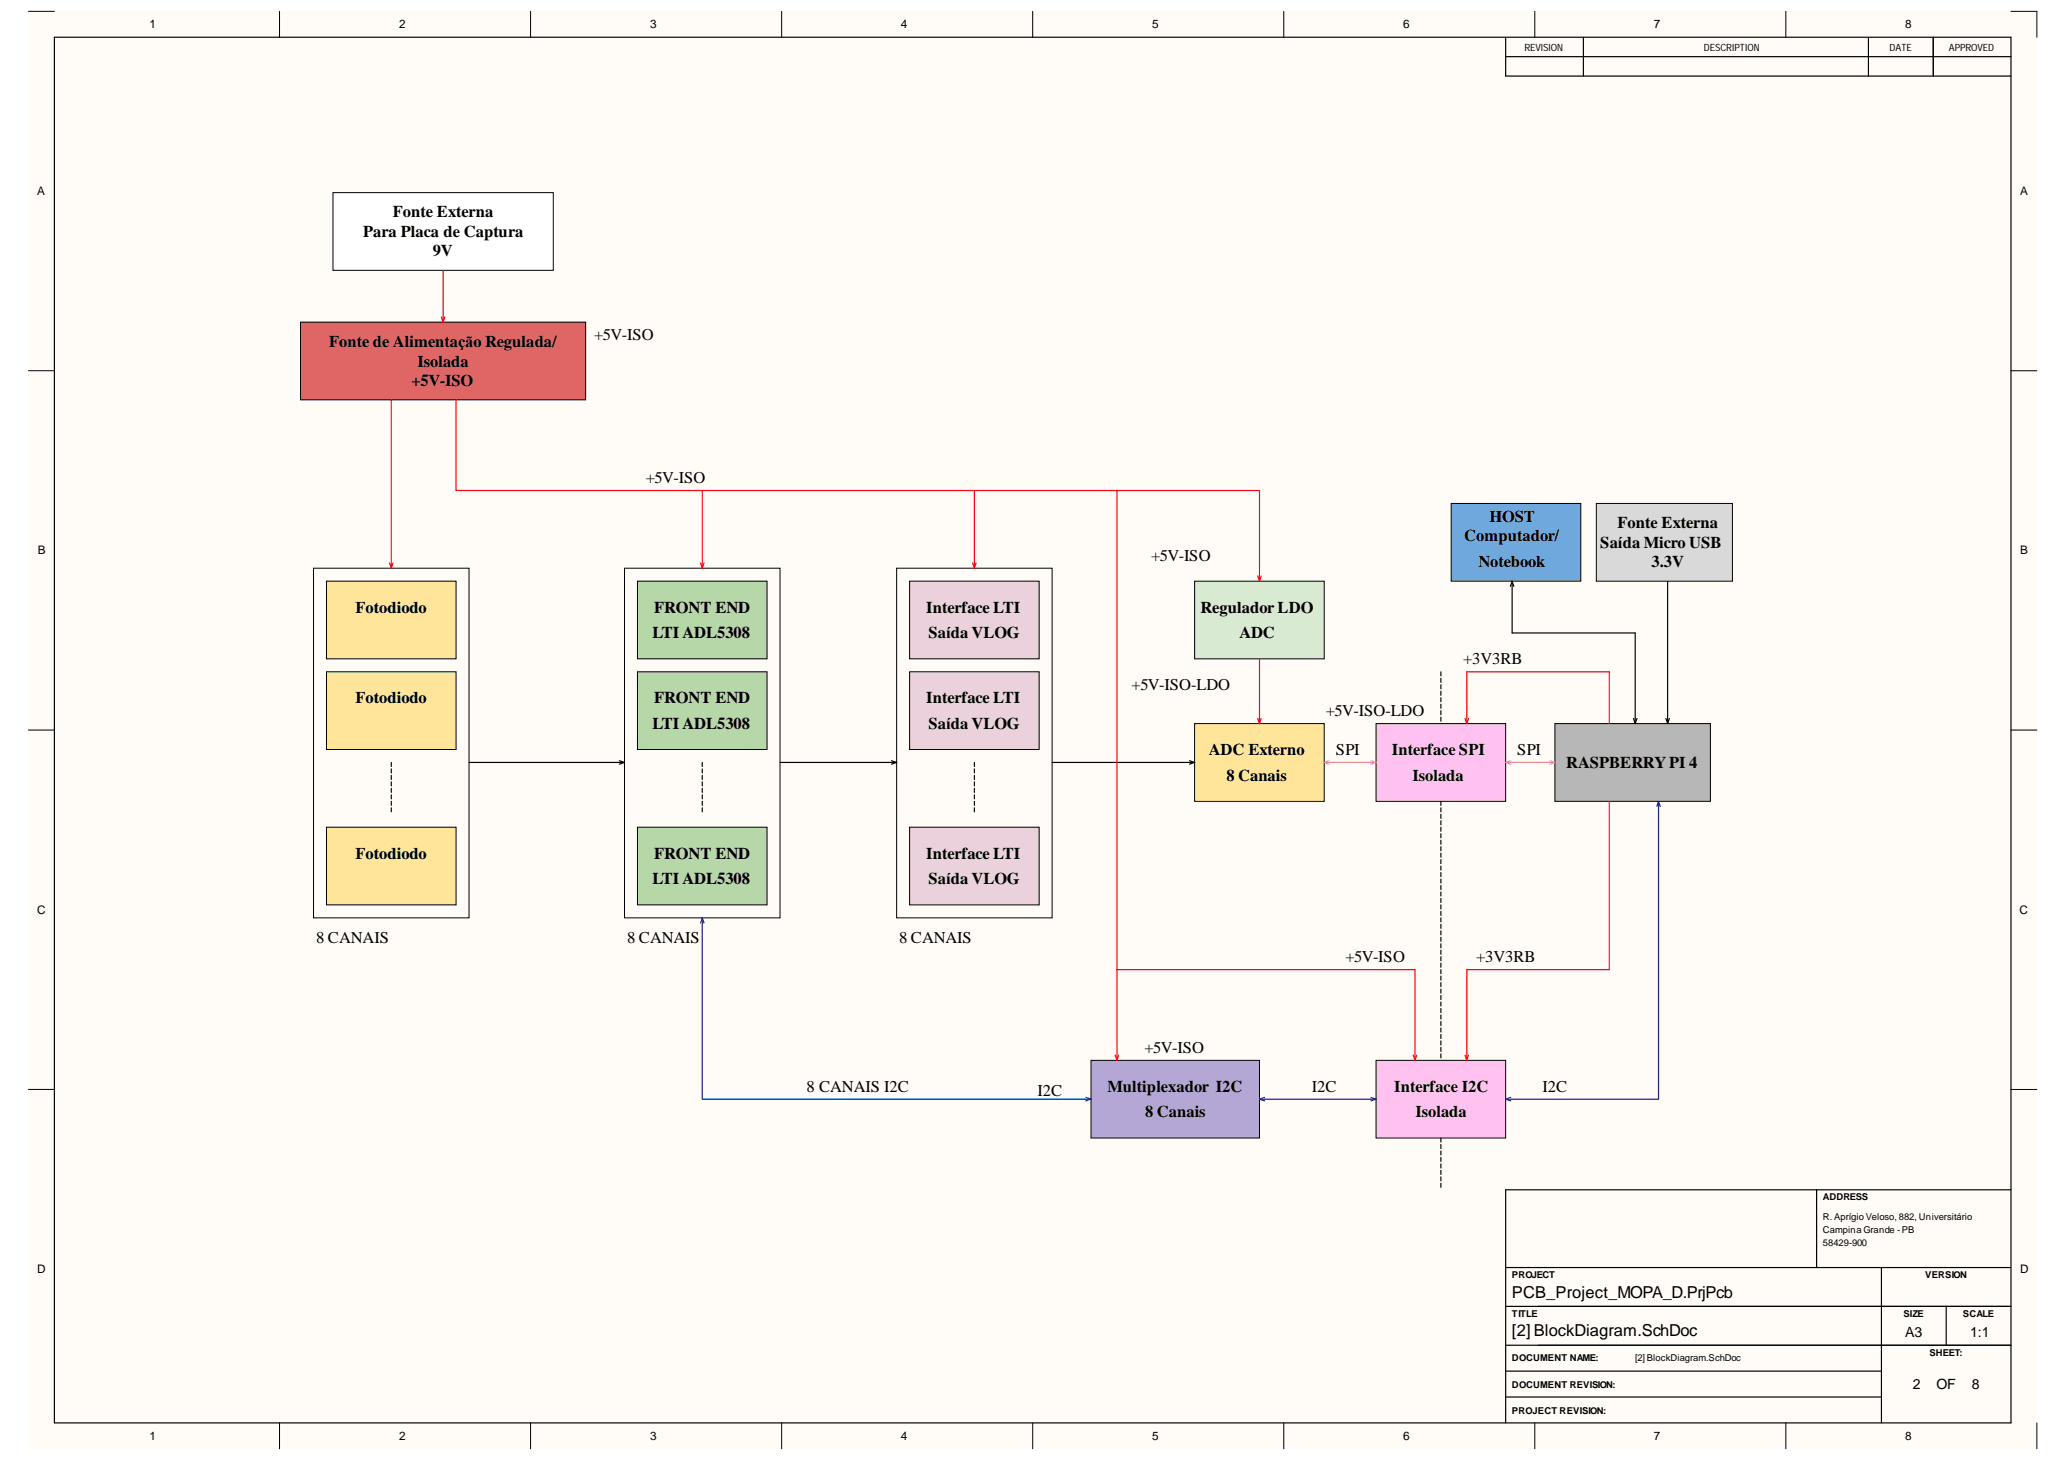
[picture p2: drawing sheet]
<svg xmlns="http://www.w3.org/2000/svg" width="297mm" height="210mm" viewBox="0 0 297 210" stroke-linecap="round" stroke-linejoin="round" font-family="sans-serif">
<g fill="#fffcf8">
<path d="M4.1 1.6h288.6v206.5h-288.6z" fill-rule="evenodd"/>
<path d="M7.8 5.4h281.2v199h-281.2z" fill-rule="evenodd"/>
</g>
<g fill="none" stroke="#000" stroke-width=".14">
<path d="M4.1 1.6h3.7M40.2 1.6v3.8M76.2 1.6v3.8M112.3 1.6v3.8M148.4 1.6v3.8M184.5 1.6v3.8M220.6 1.6v3.8M256.6 1.6v3.8M277.8 8.1v2.8M289 1.6h3.7v3.8M4.1 53.3h3.7M289 53.3h3.7"/>
<path d="M4.1 104.9h3.7M289 104.9h3.7M4.1 156.5h3.7M289 156.5h3.7M221 193.3h68M40.2 204.4v3.7M76.2 204.4v3.7M112.3 204.4v3.7M148.4 204.4v3.7M184.5 204.4v3.7M220.6 204.4v3.7M256.6 204.4v3.7"/>
<path d="M292.7 204.4v3.7"/>
</g>
<g fill="none" stroke="#000" stroke-width=".17">
<path d="M7.8 5.4h281.2v199h-281.2zM216.4 5.4v5.5h72.6M216.4 8.1h72.6M227.5 5.4v5.5M268.5 5.4v5.5M277.8 5.4v5.5M261.1 170.9v11.2M289 170.9h-72.6v33.5M216.4 182.1h72.6M216.4 187.7h72.6M216.4 193.3h72.6M216.4 197h54"/>
<path d="M270.4 182.1v22.3M279.7 187.7v5.6M216.4 200.7h54"/>
</g>
<path d="M47.9 27.7h31.6v11.1h-31.6z" fill-rule="evenodd" fill="#fff"/>
<path d="M47.9 27.7h31.6v11.1h-31.6z" fill="none" stroke="#000" stroke-width=".14"/>
<path d="M46.9 83.5h18.6v11.2h-18.6z" fill-rule="evenodd" fill="#ffe599"/>
<path d="M45.1 81.6h22.3v50.3h-22.3zM46.9 83.5h18.6v11.2h-18.6z" fill="none" stroke="#000" stroke-width=".14"/>
<path d="M56.2 109.5v.6M56.2 110.5v.6M56.2 111.4v.6M56.2 112.3v.6M56.2 113.3v.5M56.2 114.2v.6M56.2 115.1v.6M56.2 116.1v.5" fill="none" stroke="#000" stroke-width=".17"/>
<path d="M46.9 96.5h18.6v11.2h-18.6z" fill-rule="evenodd" fill="#ffe599"/>
<path d="M46.9 96.5h18.6v11.2h-18.6z" fill="none" stroke="#000" stroke-width=".14"/>
<path d="M46.9 118.8h18.6v11.2h-18.6z" fill-rule="evenodd" fill="#ffe599"/>
<path d="M46.9 118.8h18.6v11.2h-18.6z" fill="none" stroke="#000" stroke-width=".14"/>
<path d="M91.6 83.5h18.6v11.2h-18.6z" fill-rule="evenodd" fill="#b6d7a8"/>
<path d="M89.7 81.6h22.4v50.3h-22.4zM91.6 83.5h18.6v11.2h-18.6z" fill="none" stroke="#000" stroke-width=".14"/>
<path d="M100.9 109.5v.6M100.9 110.5v.6M100.9 111.4v.6M100.9 112.3v.6M100.9 113.3v.5M100.9 114.2v.6M100.9 115.1v.6M100.9 116.1v.5" fill="none" stroke="#000" stroke-width=".17"/>
<path d="M91.6 96.5h18.6v11.2h-18.6z" fill-rule="evenodd" fill="#b6d7a8"/>
<path d="M91.6 96.5h18.6v11.2h-18.6z" fill="none" stroke="#000" stroke-width=".14"/>
<path d="M91.6 118.8h18.6v11.2h-18.6z" fill-rule="evenodd" fill="#b6d7a8"/>
<path d="M91.6 118.8h18.6v11.2h-18.6z" fill="none" stroke="#000" stroke-width=".14"/>
<path d="M130.7 83.5h18.6v11.2h-18.6z" fill-rule="evenodd" fill="#ead1dc"/>
<path d="M128.9 81.6h22.3v50.3h-22.3zM130.7 83.5h18.6v11.2h-18.6z" fill="none" stroke="#000" stroke-width=".14"/>
<path d="M140 109.5v.6M140 110.5v.6M140 111.4v.6M140 112.3v.6M140 113.3v.5M140 114.2v.6M140 115.1v.6M140 116.1v.5" fill="none" stroke="#000" stroke-width=".17"/>
<path d="M130.7 96.5h18.6v11.2h-18.6z" fill-rule="evenodd" fill="#ead1dc"/>
<path d="M130.7 96.5h18.6v11.2h-18.6z" fill="none" stroke="#000" stroke-width=".14"/>
<path d="M130.7 118.8h18.6v11.2h-18.6z" fill-rule="evenodd" fill="#ead1dc"/>
<path d="M130.7 118.8h18.6v11.2h-18.6z" fill="none" stroke="#000" stroke-width=".14"/>
<path d="M67.4 109.5h22.3M89 109.3l.7 .2M89.7 109.5l-.7 .3" fill="none" stroke="#000" stroke-width=".17"/>
<path d="M156.8 152.3h24.2v11.2h-24.2z" fill-rule="evenodd" fill="#b4a7d6"/>
<path d="M156.8 152.3h24.2v11.2h-24.2z" fill="none" stroke="#000" stroke-width=".14"/>
<path d="M100.9 131.9v26h55.9M100.9 131.9l-.2 .7M100.9 131.9l.3 .7M156 157.7l.8 .2M156.8 157.9l-.8 .3" fill="none" stroke="#00f" stroke-width=".17"/>
<path d="M112.1 109.5h16.8M128.1 109.3l.8 .2M128.9 109.5l-.8 .3" fill="none" stroke="#000" stroke-width=".17"/>
<path d="M171.7 83.5h18.6v11.2h-18.6z" fill-rule="evenodd" fill="#d9ead3"/>
<path d="M171.7 83.5h18.6v11.2h-18.6z" fill="none" stroke="#000" stroke-width=".14"/>
<path d="M171.7 104h18.6v11.1h-18.6z" fill-rule="evenodd" fill="#ffe599"/>
<path d="M171.7 104h18.6v11.1h-18.6z" fill="none" stroke="#000" stroke-width=".14"/>
<path d="M181 94.7v9.3M180.7 103.2l.3 .8M181.2 103.2l-.2 .8" fill="none" stroke="#f00" stroke-width=".17"/>
<path d="M197.7 104h18.7v11.1h-18.7z" fill-rule="evenodd" fill="#ffc1f0"/>
<path d="M197.7 104h18.7v11.1h-18.7z" fill="none" stroke="#000" stroke-width=".14"/>
<path d="M190.3 109.5h7.4M190.3 109.5l.7 .3M191 109.3l-.7 .2M197 109.3l.7 .2M197.7 109.5l-.7 .3" fill="none" stroke="#f0f" stroke-width=".17"/>
<path d="M223.4 104h22.4v11.1h-22.4z" fill-rule="evenodd" fill="#b7b7b7"/>
<path d="M223.4 104h22.4v11.1h-22.4z" fill="none" stroke="#000" stroke-width=".14"/>
<path d="M216.4 109.5h7M216.4 109.5l.7 .3M217.1 109.3l-.7 .2M222.7 109.3l.7 .2M223.4 109.5l-.7 .3" fill="none" stroke="#f0f" stroke-width=".17"/>
<path d="M210.5 103.2l.3 .8M210.8 104v-7.5h20.5v7.5M211 103.2l-.2 .8" fill="none" stroke="#f00" stroke-width=".17"/>
<path d="M208.5 72.3h18.7v11.2h-18.7z" fill-rule="evenodd" fill="#6fa8dc"/>
<path d="M208.5 72.3h18.7v11.2h-18.7z" fill="none" stroke="#000" stroke-width=".14"/>
<path d="M239.6 83.5v20.5M239.4 103.2l.2 .8M239.9 103.2l-.3 .8" fill="none" stroke="#000" stroke-width=".17"/>
<path d="M197.7 152.3h18.7v11.2h-18.7z" fill-rule="evenodd" fill="#ffc1f0"/>
<path d="M197.7 152.3h18.7v11.2h-18.7z" fill="none" stroke="#000" stroke-width=".14"/>
<path d="M238.3 115.1v42.8h-21.9M238.3 115.1l-.2 .8M238.3 115.1l.3 .8M216.4 157.9l.7 .3M217.1 157.7l-.7 .2" fill="none" stroke="#00f" stroke-width=".17"/>
<path d="M43.2 46.3h41v11.1h-41z" fill-rule="evenodd" fill="#e06666"/>
<path d="M43.2 46.3h41v11.1h-41z" fill="none" stroke="#000" stroke-width=".14"/>
<path d="M63.7 38.8v7.5M56.2 57.4v24.2M63.4 45.5l.3 .8M63.9 45.5l-.2 .8M56 80.9l.2 .7M56.5 80.9l-.3 .7" fill="none" stroke="#f00" stroke-width=".17"/>
<path d="M229.4 72.3h19.6v11.2h-19.6z" fill-rule="evenodd" fill="#d9d9d9"/>
<path d="M229.4 72.3h19.6v11.2h-19.6z" fill="none" stroke="#000" stroke-width=".14"/>
<g fill="none" stroke="#000" stroke-width=".17">
<path d="M207.1 96.5v.6M207.1 97.5v.5M207.1 98.4v.6M207.1 99.3v.6M217.3 83.5v7.4h17.7v13.1M217.3 83.5l-.3 .7M217.3 83.5l.2 .7M151.2 109.5h20.5M170.9 109.3l.8 .2M171.7 109.5l-.8 .3M207.1 100.2v.6M207.1 101.2v.6"/>
<path d="M207.1 102.1v.6M207.1 103v.6M207.1 115.1v.6M207.1 116.1v.5M207.1 117v.6M207.1 117.9v.6M207.1 118.9v.5M207.1 119.8v.6M234.7 103.2l.3 .8M235.2 103.2l-.2 .8M207.1 120.7v.6M207.1 121.6v.6"/>
<path d="M207.1 122.6v.6M207.1 123.5v.6M207.1 124.4v.6M207.1 125.4v.5M207.1 126.3v.6M207.1 127.2v.6M207.1 128.2v.5M207.1 129.1v.6M207.1 130v.6M207.1 130.9v.6M207.1 131.9v.6M207.1 132.8v.6"/>
<path d="M207.1 133.7v.6M207.1 134.7v.5M207.1 135.6v.6M207.1 136.5v.6M207.1 137.4v.6M207.1 138.4v.6M207.1 139.3v.6M207.1 140.2v.6M207.1 141.2v.6M207.1 142.1v.6M207.1 143v.6M207.1 144v.5"/>
<path d="M207.1 144.9v.6M207.1 145.8v.6M207.1 146.8v.5M207.1 147.7v.6M207.1 148.6v.6M207.1 149.6v.5M207.1 150.5v.6M207.1 151.4v.6M207.1 163.5v.6M207.1 164.4v.6M207.1 165.4v.5M207.1 166.3v.6"/>
<path d="M207.1 167.2v.6M207.1 168.2v.5M207.1 169.1v.6M207.1 170v.6"/>
</g>
<g fill="none" stroke="#f00" stroke-width=".17">
<path d="M65.5 57.4v13.1h115.5v13M100.9 70.5v11.1M140 70.5v11.1M160.5 70.5v81.8M100.7 80.9l.2 .7M101.2 80.9l-.3 .7M139.8 80.9l.2 .7M140.3 80.9l-.3 .7M180.7 82.8l.3 .7M181.2 82.8l-.2 .7M231.3 115.1v24.2h-20.5v13M160.5 139.3h42.8v13"/>
<path d="M160.3 151.6l.2 .7M160.8 151.6l-.3 .7M203.1 151.6l.2 .7M203.6 151.6l-.3 .7M210.5 151.6l.3 .7M211 151.6l-.2 .7"/>
</g>
<path d="M181 157.9h16.7M181 157.9l.7 .3M181.7 157.7l-.7 .2M197 157.7l.7 .2M197.7 157.9l-.7 .3" fill="none" stroke="#00f" stroke-width=".17"/>
<g font-size="2.4">
<text x="52.2" y="34">Para Placa de Captura</text>
<text x="56.4" y="31.2">Fonte Externa</text>
<text x="62.2" y="36.8">9V</text>
<text x="47.3" y="49.8">Fonte de Alimentação Regulada/</text>
<text x="60" y="52.7">Isolada</text>
<text x="85.4" y="48.9">+5V-ISO</text>
<text x="59.1" y="55.5">+5V-ISO</text>
<text x="92.8" y="69.4">+5V-ISO</text>
<text x="210.4" y="77.8">Computador/</text>
<text x="214.1" y="75">HOST</text>
<text x="232.4" y="75.9">Fonte Externa</text>
<text x="165.4" y="80.6">+5V-ISO</text>
<text x="212.5" y="81.5">Notebook</text>
<text x="230" y="78.7">Saída Micro USB</text>
<text x="237.3" y="81.5">3.3V</text>
<text x="51.1" y="88">Fotodiodo</text>
<text x="94" y="88">FRONT END</text>
<text x="133.1" y="88">Interface LTI</text>
<text x="172.5" y="88">Regulador LDO</text>
<text x="93.7" y="91.7">LTI ADL5308</text>
<text x="133.4" y="91.7">Saída VLOG</text>
<text x="178.1" y="91.7">ADC</text>
<text x="210.3" y="95.5">+3V3RB</text>
<text x="51.1" y="101">Fotodiodo</text>
<text x="94" y="101">FRONT END</text>
<text x="133.1" y="101">Interface LTI</text>
<text x="162.6" y="99.2">+5V-ISO-LDO</text>
<text x="93.7" y="104.8">LTI ADL5308</text>
<text x="133.4" y="104.8">Saída VLOG</text>
<text x="190.5" y="102.9">+5V-ISO-LDO</text>
<text x="173.7" y="108.5">ADC Externo</text>
<text x="176.2" y="112.2">8 Canais</text>
<text x="192" y="108.5">SPI</text>
<text x="200" y="108.5">Interface SPI</text>
<text x="203" y="112.2">Isolada</text>
<text x="218" y="108.5">SPI</text>
<text x="225.1" y="110.3">RASPBERRY PI 4</text>
<text x="51.1" y="123.4">Fotodiodo</text>
<text x="94" y="123.4">FRONT END</text>
<text x="133.1" y="123.4">Interface LTI</text>
<text x="93.7" y="127.1">LTI ADL5308</text>
<text x="133.4" y="127.1">Saída VLOG</text>
<text x="45.4" y="135.4">8 CANAIS</text>
<text x="90.1" y="135.4">8 CANAIS</text>
<text x="129.2" y="135.4">8 CANAIS</text>
<text x="193.3" y="138.2">+5V-ISO</text>
<text x="212.1" y="138.2">+3V3RB</text>
<text x="164.5" y="151.3">+5V-ISO</text>
<text x="115.9" y="156.8">8 CANAIS I2C</text>
<text x="149.1" y="157.4">I2C</text>
<text x="159.2" y="156.8">Multiplexador I2C</text>
<text x="164.6" y="160.6">8 Canais</text>
<text x="188.5" y="156.8">I2C</text>
<text x="200.4" y="156.8">Interface I2C</text>
<text x="203.4" y="160.6">Isolada</text>
<text x="221.7" y="156.8">I2C</text>
<text x="217.3" y="186.4">PCB_Project_MOPA_D.PrjPcb</text>
<text x="217.3" y="192">[2] BlockDiagram.SchDoc</text>
</g>
<g font-size="2">
<text x="273.8" y="192.1">A3</text>
<text x="283.1" y="192.1">1:1</text>
<text x="274.9" y="199.5">2</text>
<text x="278.3" y="199.5">OF</text>
<text x="283.4" y="199.5">8</text>
</g>
<g font-size="1.7">
<text x="21.5" y="4.1">1</text>
<text x="57.4" y="4.1">2</text>
<text x="93.4" y="4.1">3</text>
<text x="129.5" y="4.1">4</text>
<text x="165.6" y="4.1">5</text>
<text x="201.6" y="4.1">6</text>
<text x="237.7" y="4.1">7</text>
<text x="273.8" y="4.1">8</text>
<text x="5.3" y="28">A</text>
<text x="290.3" y="28">A</text>
<text x="5.4" y="79.6">B</text>
<text x="290.3" y="79.6">B</text>
<text x="5.3" y="131.3">C</text>
<text x="290.2" y="131.3">C</text>
<text x="5.3" y="182.9">D</text>
<text x="290.3" y="182.9">D</text>
<text x="21.5" y="206.9">1</text>
<text x="57.4" y="206.9">2</text>
<text x="93.4" y="206.9">3</text>
<text x="129.5" y="206.9">4</text>
<text x="165.6" y="206.9">5</text>
<text x="201.6" y="206.9">6</text>
<text x="237.7" y="206.9">7</text>
<text x="273.8" y="206.9">8</text>
</g>
<g font-size="1.4">
<text x="219.1" y="7.4">REVISION</text>
<text x="244.9" y="7.4">DESCRIPTION</text>
<text x="271.5" y="7.4">DATE</text>
<text x="280.1" y="7.4">APPROVED</text>
<text x="262" y="172.5">ADDRESS</text>
<text x="262" y="179">58429-900</text>
<text x="262" y="175.3">R.Aprígio Veloso, 882, Universitário</text>
<text x="262" y="177.1">Campina Grande -PB</text>
<text x="217.3" y="183.6">PROJECT</text>
<text x="276.7" y="183.6">VERSION</text>
<text x="217.3" y="189.2">TITLE</text>
<text x="273.5" y="189.2">SIZE</text>
<text x="282.1" y="189.2">SCALE</text>
<text x="217.3" y="195.6">DOCUMENT NAME:</text>
<text x="235" y="195.6">[2] BlockDiagram.SchDoc</text>
<text x="277.3" y="194.8">SHEET:</text>
<text x="217.3" y="203.2">PROJECT REVISION:</text>
<text x="217.3" y="199.4">DOCUMENT REVISION:</text>
</g>
</svg>
